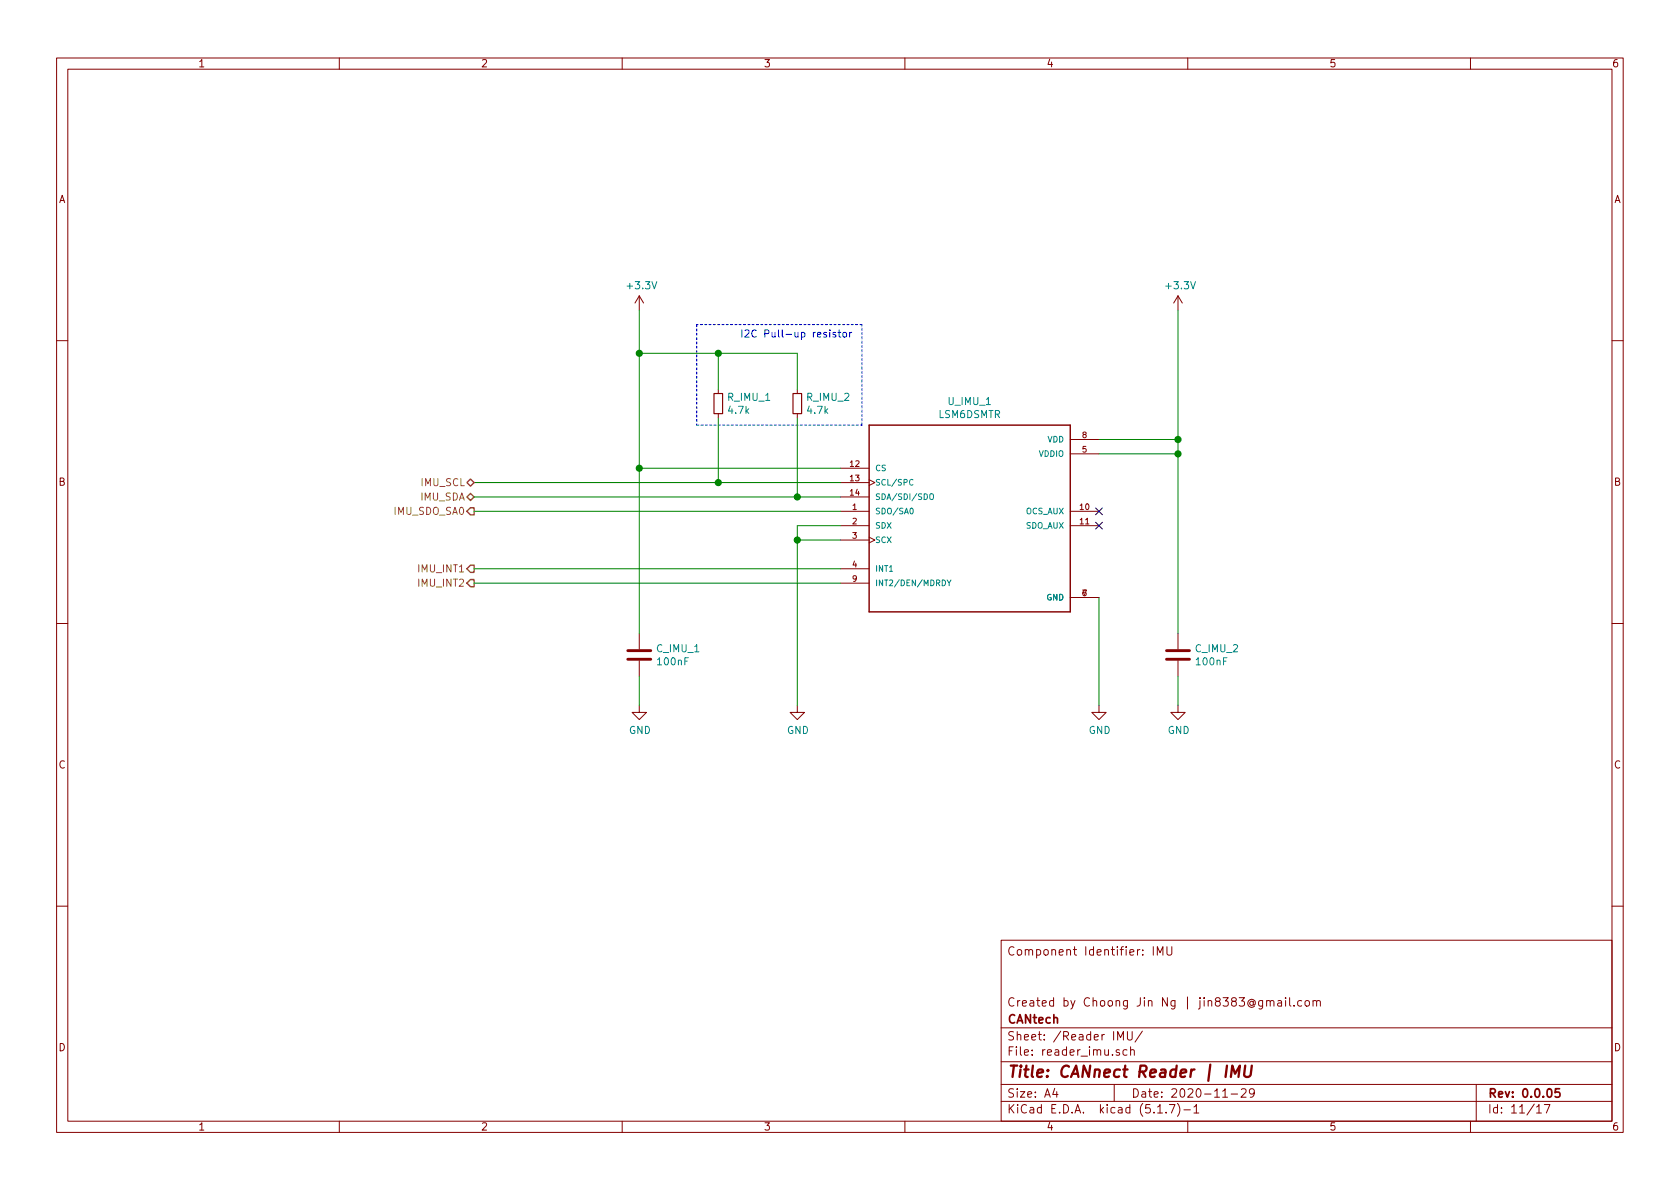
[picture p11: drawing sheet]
EESchema Schematic File Version 4
EELAYER 30 0
EELAYER END
$Descr A4 11693 8268
encoding utf-8
Sheet 11 17
Title "CANnect Reader | IMU"
Date "2020-11-29"
Rev "0.0.05"
Comp "CANtech"
Comment1 "Created by Choong Jin Ng | jin8383@gmail.com"
Comment2 ""
Comment3 ""
Comment4 "Component Identifier: IMU"
$EndDescr
$Comp
L LSM6DSMTR:LSM6DSMTR U_MM_?
U 1 1
P 6750 3550
AR Path="/5FC2823C" Ref="U_MM_?"  Part="1" 
AR Path="/5F988046/5FC2823C" Ref="U_MM_?"  Part="1" 
AR Path="/5FC2797A/5FC2823C" Ref="U_IMU_1"  Part="1" 
F 0 "U_IMU_1" H 6750 4317 50  0000 C CNN
F 1 "LSM6DSMTR" H 6750 4226 50  0000 C CNN
F 2 "footprints:PQFN50P300X250X86-14N" H 6750 3550 50  0001 L BNN
F 3 "https://www.st.com/content/ccc/resource/technical/document/datasheet/76/27/cf/88/c5/03/42/6b/DM00218116.pdf/files/DM00218116.pdf/jcr:content/translations/en.DM00218116.pdf" H 6750 3550 50  0001 L BNN
F 4 "0.86 mm" H 6750 3550 50  0001 L BNN "Field4"
F 5 "Rev 7" H 6750 3550 50  0001 L BNN "Field5"
F 6 "IPC 7351B" H 6750 3550 50  0001 L BNN "Field6"
F 7 "LSM6DSMTR" H 6750 3550 50  0001 C CNN "Part Name"
F 8 "STMicroelectronics" H 6750 3550 50  0001 C CNN "Manufacturer"
F 9 "DigiKey Canada" H 6750 3550 50  0001 C CNN "Vendor"
F 10 "497-16696-1-ND" H 6750 3550 50  0001 C CNN "digikeypn"
	1    6750 3550
	1    0    0    -1  
$EndComp
$Comp
L Device:C C_MM_?
U 1 1
P 4450 4550
AR Path="/5FC2824C" Ref="C_MM_?"  Part="1" 
AR Path="/5F988046/5FC2824C" Ref="C_MM_?"  Part="1" 
AR Path="/5FC2797A/5FC2824C" Ref="C_IMU_1"  Part="1" 
F 0 "C_IMU_1" H 4565 4596 50  0000 L CNN
F 1 "100nF" H 4565 4505 50  0000 L CNN
F 2 "footprints:CAPC1608X90N" H 4488 4400 50  0001 C CNN
F 3 "https://product.tdk.com/info/en/catalog/datasheets/mlcc_commercial_midvoltage_en.pdf" H 4450 4550 50  0001 C CNN
F 4 "C1608X7R2A103K080AA" H 4450 4550 50  0001 C CNN "Part Name"
F 5 "DigiKey Canada" H 4450 4550 50  0001 C CNN "Vendor"
F 6 "TDK Corporation" H 4450 4550 50  0001 C CNN "Manufacturer"
F 7 "445-1304-1-ND" H 4450 4550 50  0001 C CNN "digikeypn"
	1    4450 4550
	1    0    0    -1  
$EndComp
$Comp
L power:GND #PWR?
U 1 1
P 8200 4900
AR Path="/5FC28252" Ref="#PWR?"  Part="1" 
AR Path="/5F988046/5FC28252" Ref="#PWR?"  Part="1" 
AR Path="/5FC2797A/5FC28252" Ref="#PWR0143"  Part="1" 
F 0 "#PWR0143" H 8200 4650 50  0001 C CNN
F 1 "GND" H 8205 4727 50  0000 C CNN
F 2 "" H 8200 4900 50  0001 C CNN
F 3 "" H 8200 4900 50  0001 C CNN
	1    8200 4900
	1    0    0    -1  
$EndComp
NoConn ~ 7650 3550
NoConn ~ 7650 3650
Text HLabel 3300 3350 0    50   BiDi ~ 0
IMU_SCL
Text HLabel 3300 3450 0    50   BiDi ~ 0
IMU_SDA
Text HLabel 3300 3950 0    50   Output ~ 0
IMU_INT1
Text HLabel 3300 4050 0    50   Output ~ 0
IMU_INT2
Wire Wire Line
	3300 3450 5550 3450
Wire Wire Line
	5850 3950 3300 3950
Wire Wire Line
	3300 4050 5850 4050
$Comp
L Device:R_Small R_IMU_1
U 1 1
P 5000 2800
F 0 "R_IMU_1" H 5059 2846 50  0000 L CNN
F 1 "4.7k" H 5059 2755 50  0000 L CNN
F 2 "footprints:RESC1608X55N" H 5000 2800 50  0001 C CNN
F 3 "https://www.yageo.com/upload/media/product/productsearch/datasheet/rchip/PYu-RT_1-to-0.01_RoHS_L_12.pdf" H 5000 2800 50  0001 C CNN
F 4 "Yageo" H 5000 2800 50  0001 C CNN "Manufacturer"
F 5 "RT0603DRD074K7L" H 5000 2800 50  0001 C CNN "Part Name"
F 6 "DigiKey Canada" H 5000 2800 50  0001 C CNN "Vendor"
F 7 "311-4.7KDCT-ND" H 5000 2800 50  0001 C CNN "digikeypn"
	1    5000 2800
	1    0    0    -1  
$EndComp
$Comp
L Device:R_Small R_IMU_2
U 1 1
P 5550 2800
F 0 "R_IMU_2" H 5609 2846 50  0000 L CNN
F 1 "4.7k" H 5609 2755 50  0000 L CNN
F 2 "footprints:RESC1608X55N" H 5550 2800 50  0001 C CNN
F 3 "https://www.yageo.com/upload/media/product/productsearch/datasheet/rchip/PYu-RT_1-to-0.01_RoHS_L_12.pdf" H 5550 2800 50  0001 C CNN
F 4 "Yageo" H 5550 2800 50  0001 C CNN "Manufacturer"
F 5 "RT0603DRD074K7L" H 5550 2800 50  0001 C CNN "Part Name"
F 6 "DigiKey Canada" H 5550 2800 50  0001 C CNN "Vendor"
F 7 "311-4.7KDCT-ND" H 5550 2800 50  0001 C CNN "digikeypn"
	1    5550 2800
	1    0    0    -1  
$EndComp
Wire Wire Line
	5000 2900 5000 3350
Connection ~ 5000 3350
Wire Wire Line
	5000 3350 3300 3350
Wire Wire Line
	5000 3350 5850 3350
Wire Wire Line
	5550 2900 5550 3450
Connection ~ 5550 3450
Wire Wire Line
	5550 3450 5850 3450
Wire Wire Line
	5000 2450 5000 2700
Connection ~ 5000 2450
Wire Wire Line
	5550 2700 5550 2450
Wire Wire Line
	5550 2450 5000 2450
Wire Wire Line
	8200 3150 8200 3050
Wire Wire Line
	7650 3150 8200 3150
Wire Wire Line
	8200 4400 8200 3150
Connection ~ 8200 3150
$Comp
L power:GND #PWR?
U 1 1
P 4450 4900
AR Path="/5FC30CA4" Ref="#PWR?"  Part="1" 
AR Path="/5F988046/5FC30CA4" Ref="#PWR?"  Part="1" 
AR Path="/5FC2797A/5FC30CA4" Ref="#PWR0144"  Part="1" 
F 0 "#PWR0144" H 4450 4650 50  0001 C CNN
F 1 "GND" H 4455 4727 50  0000 C CNN
F 2 "" H 4450 4900 50  0001 C CNN
F 3 "" H 4450 4900 50  0001 C CNN
	1    4450 4900
	1    0    0    -1  
$EndComp
$Comp
L Device:C C_IMU_2
U 1 1
P 8200 4550
F 0 "C_IMU_2" H 8315 4596 50  0000 L CNN
F 1 "100nF" H 8315 4505 50  0000 L CNN
F 2 "footprints:CAPC1608X90N" H 8238 4400 50  0001 C CNN
F 3 "https://product.tdk.com/info/en/catalog/datasheets/mlcc_commercial_midvoltage_en.pdf" H 8200 4550 50  0001 C CNN
F 4 "TDK Corporation" H 8200 4550 50  0001 C CNN "Manufacturer"
F 5 "C1608X7R2A103K080AA" H 8200 4550 50  0001 C CNN "Part Name"
F 6 "DigiKey Canada" H 8200 4550 50  0001 C CNN "Vendor"
F 7 "445-1304-1-ND" H 8200 4550 50  0001 C CNN "digikeypn"
	1    8200 4550
	1    0    0    -1  
$EndComp
Wire Wire Line
	8200 4700 8200 4900
$Comp
L power:GND #PWR?
U 1 1
P 7650 4900
AR Path="/5FC34A44" Ref="#PWR?"  Part="1" 
AR Path="/5F988046/5FC34A44" Ref="#PWR?"  Part="1" 
AR Path="/5FC2797A/5FC34A44" Ref="#PWR0146"  Part="1" 
F 0 "#PWR0146" H 7650 4650 50  0001 C CNN
F 1 "GND" H 7655 4727 50  0000 C CNN
F 2 "" H 7650 4900 50  0001 C CNN
F 3 "" H 7650 4900 50  0001 C CNN
	1    7650 4900
	1    0    0    -1  
$EndComp
Wire Wire Line
	7650 4150 7650 4900
Wire Wire Line
	4450 3250 5850 3250
Wire Wire Line
	4450 3250 4450 4400
Connection ~ 4450 3250
Wire Wire Line
	4450 4700 4450 4900
Wire Notes Line
	6000 2950 6000 2250
Wire Notes Line
	6000 2250 4850 2250
Wire Notes Line
	4850 2250 4850 2950
Wire Notes Line
	4850 2950 6000 2950
Text Notes 5150 2350 0    50   ~ 0
I2C Pull-up resistor
$Comp
L power:GND #PWR?
U 1 1
P 5550 4900
AR Path="/5FC3AA30" Ref="#PWR?"  Part="1" 
AR Path="/5F988046/5FC3AA30" Ref="#PWR?"  Part="1" 
AR Path="/5FC2797A/5FC3AA30" Ref="#PWR0147"  Part="1" 
F 0 "#PWR0147" H 5550 4650 50  0001 C CNN
F 1 "GND" H 5555 4727 50  0000 C CNN
F 2 "" H 5550 4900 50  0001 C CNN
F 3 "" H 5550 4900 50  0001 C CNN
	1    5550 4900
	1    0    0    -1  
$EndComp
Wire Wire Line
	5850 3650 5550 3650
Wire Wire Line
	5550 3650 5550 3750
Wire Wire Line
	5850 3750 5550 3750
Connection ~ 5550 3750
Wire Wire Line
	5550 3750 5550 4900
Wire Wire Line
	4450 2150 4450 2450
$Comp
L power:+3.3V #PWR0148
U 1 1
P 4450 2150
F 0 "#PWR0148" H 4450 2000 50  0001 C CNN
F 1 "+3.3V" H 4465 2323 50  0000 C CNN
F 2 "" H 4450 2150 50  0001 C CNN
F 3 "" H 4450 2150 50  0001 C CNN
	1    4450 2150
	1    0    0    -1  
$EndComp
$Comp
L power:+3.3V #PWR0150
U 1 1
P 8200 2150
F 0 "#PWR0150" H 8200 2000 50  0001 C CNN
F 1 "+3.3V" H 8215 2323 50  0000 C CNN
F 2 "" H 8200 2150 50  0001 C CNN
F 3 "" H 8200 2150 50  0001 C CNN
	1    8200 2150
	1    0    0    -1  
$EndComp
Wire Wire Line
	7650 3050 8200 3050
Wire Wire Line
	8200 2150 8200 3050
Connection ~ 8200 3050
Wire Wire Line
	5000 2450 4450 2450
Connection ~ 4450 2450
Wire Wire Line
	4450 2450 4450 3250
Text HLabel 3300 3550 0    50   Output ~ 0
IMU_SDO_SA0
Wire Wire Line
	5850 3550 3300 3550
$EndSCHEMATC
